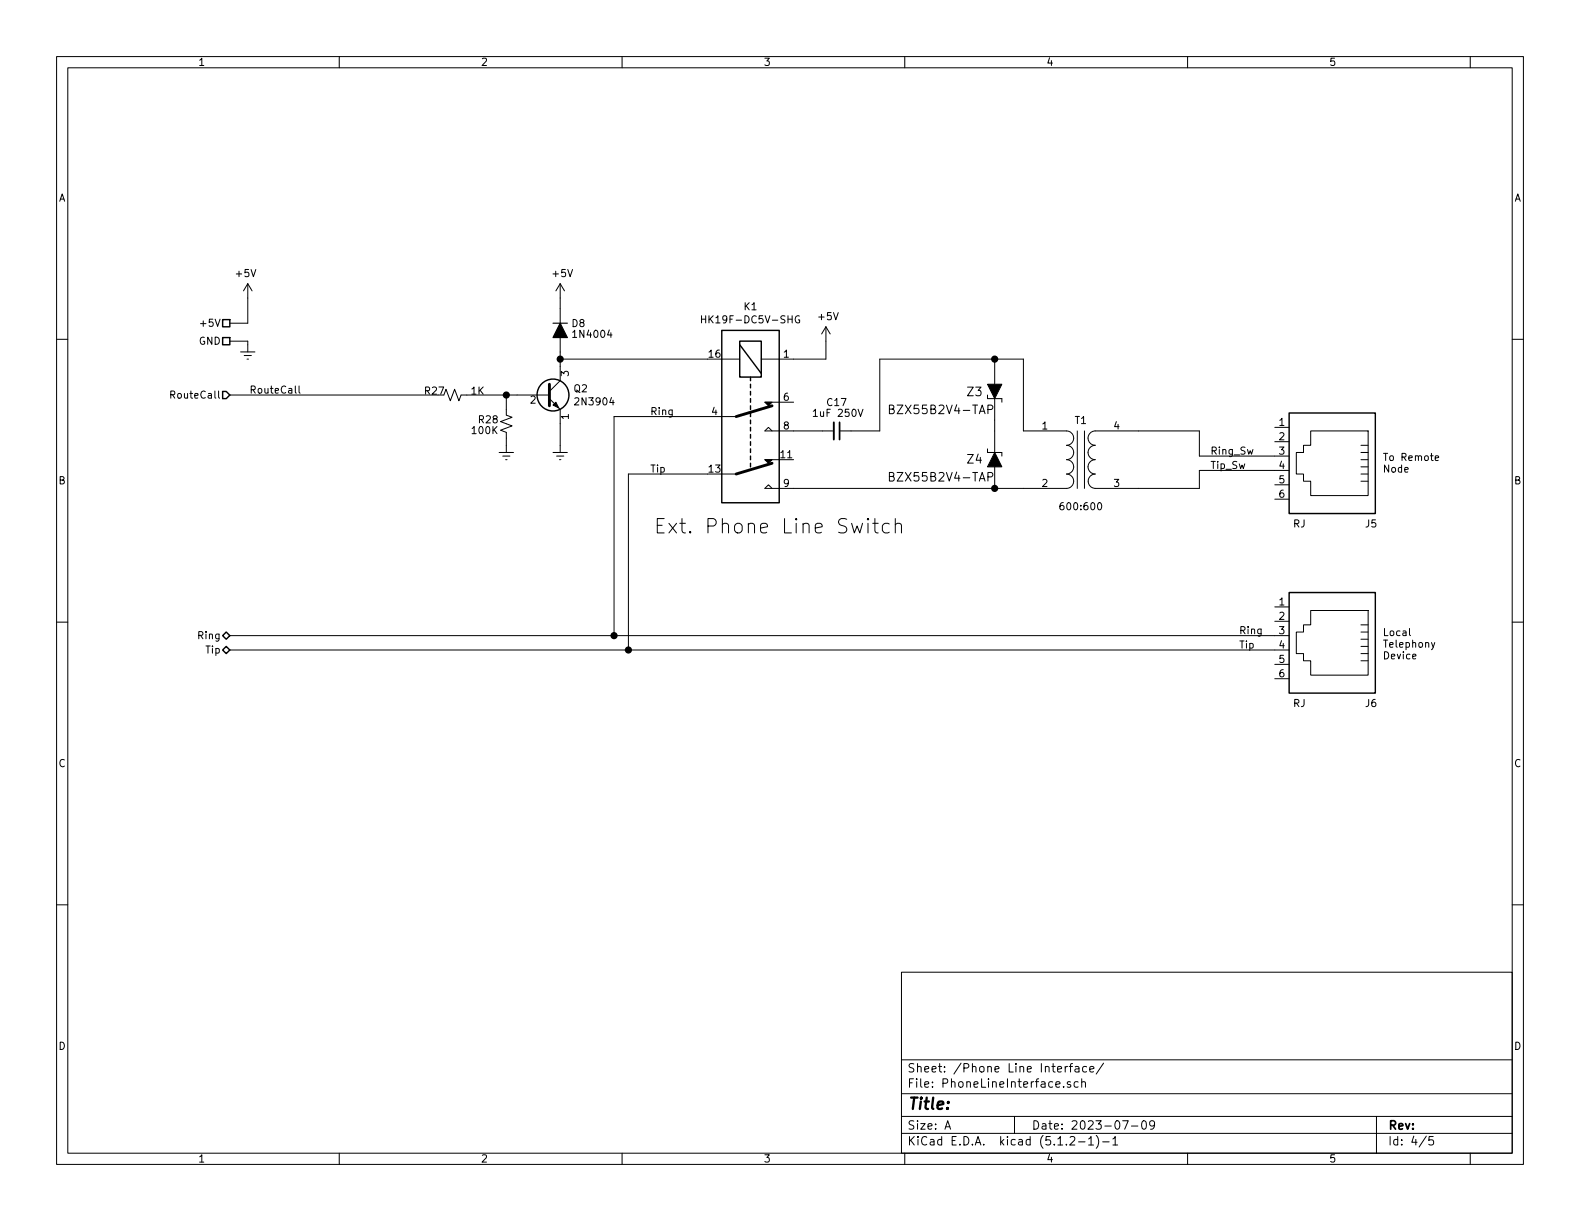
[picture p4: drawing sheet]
<svg xmlns="http://www.w3.org/2000/svg" width="279mm" height="216mm" viewBox="0 0 279 216" stroke-linecap="round" stroke-linejoin="round" font-family="sans-serif">
<g fill="none" stroke="#000" stroke-width=".18">
<path d="M10 10h259.4v195.9h-259.4zM12 12h255.4v191.9h-255.4zM60 10v2M110 10v2M160 10v2M210 10v2M260 10v2M10 60h2M43.8 50.2v7h-3.2M43.8 50.2l.8 1.2M43.8 50.2l-.7 1.2M99.1 50.2v17.1l-1.9 1.9"/>
<path d="M99.1 50.2l-.8 1.2M99.1 50.2l.7 1.2M124.1 55.8v1.3M124.1 56.4h.7M141.4 55.9a.59 .59 0 0 0-.8 .6 .59 .59 0 0 0 .8 .5v-.4h-.2M146 57.8v5.7h-11.4M146 57.8l-.7 1.3M146 57.8l.8 1.3M267.4 60h2M30.2 69.8l.6-.1 .1-.4-.2-.2h-.5v1.3M40.6 69.9h36.9M40.6 60.3h3.2v1.9"/>
<path d="M42.5 62.2h2.6M43.2 62.9h1.2M43.7 63.5h.2M44.4 68.9h.6l.1-.5-.2-.2h-.5v1.3M78.5 69.9l.4-1.1 .7 2.1 .8-2.1 .8 2.1 .3-1h15.7M89.5 69.9v3.5l1.1 .4-2.1 .7 2.1 .8-2.1 .8 1 .4v3.5M97.2 70.5l1.9 1.9v7.6M99.1 63.5h26M127.6 63.5h3.2M130.2 73.7h-21.6v38.7M135.3 71.1h5M136.5 76.2l-.6-.6-.6 .6h12.1"/>
<path d="M143.8 72.7l.4-.3v1.2M143.8 73.6h.8M148.5 76.2h7.1v-12.7h25.4v12.7h7.6a1.27 1.27 0 0 1 1.3 1.3 1.27 1.27 0 0 1-1.3 1.2 1.27 1.27 0 0 1 1.3 1.3 1.27 1.27 0 0 1-1.3 1.3 1.27 1.27 0 0 1 1.3 1.3 1.27 1.27 0 0 1-1.3 1.2 1.27 1.27 0 0 1 1.3 1.3 1.27 1.27 0 0 1-1.3 1.3h-53.3l.6-.7 .6 .7M151.7 72.4l.5 1.2 .4-1.2M157.3 72.3l.7-.1 .1-.3-.2-.2-.6-.1v1.6h.6l.2-.4a.41 .41 0 0 0-.3-.5M174.6 79.4v.6h2.6v.6M174.6 69.9v.6h2.6v.6M174.7 72.4l.7-.1 .2-.2-.1-.3-.2-.2h-.6v1.6M175.9 63.5v4.4M175.9 70.5v9.5M190.5 76.2v10.2M191.8 76.2v10.2"/>
<path d="M225.4 75.6h2.6M225.4 78.1h2.6M231.8 76.2h10.1v11.4h-10.1v-2.5h-1.3v-1.3h-1.3v-3.8h1.3v-1.3h1.3zM240.7 78.7h1.2M88.3 80h2.5M88.9 80.6h1.3M89.4 81.3h.3M97.8 80h2.5M98.4 80.6h1.3M98.9 81.3h.3M125.1 83.8h-14v31.1M127.6 83.8h2.6"/>
<path d="M135.3 81.3h2.5M153.5 91.7l-.1 .1 .1 .1 .1-.1-.1-.1v.2M153.5 92.5v1.7M154.3 92.5h1M154.7 91.7v2.2l.1 .2 .5 .1M157.3 92.7l-.8-.2-.5 .5v.8l.3 .3 .2 .1 .8-.1M157.3 84.3l.7-.2 .1-.3-.2-.2-.6-.1v1.6h.6l.2-.3a.41 .41 0 0 0-.3-.5M158.3 92.8a.63 .63 0 0 1 1.1 .1v1.3M158.3 91.7v2.5M174.7 84.3h.7l.2-.3-.1-.3-.2-.2h-.6v1.6M175.9 82.6v3.8M225.4 85.7h2.6"/>
<path d="M225.4 88.3h2.6M228 80.6h-15.9v-4.4h-18.4a1.27 1.27 0 0 0-1.3 1.3 1.27 1.27 0 0 0 1.3 1.2 1.27 1.27 0 0 0-1.3 1.3 1.27 1.27 0 0 0 1.3 1.3 1.27 1.27 0 0 0-1.3 1.3 1.27 1.27 0 0 0 1.3 1.2 1.27 1.27 0 0 0-1.3 1.3 1.27 1.27 0 0 0 1.3 1.3h18.4v-3.2h15.9M240.7 80h1.2M240.7 81.3h1.2M240.7 82.6h1.2M240.7 83.8h1.2M240.7 85.1h1.2M253.8 81l.6-.1-.1-.3h-.3l-.2 .2v.6h.5M10 110h2M40.6 112.4h187.4M40.6 114.9h187.4M225.4 107.3h2.6"/>
<path d="M225.4 109.9h2.6M225.4 117.5h2.6M231.8 108h10.1v11.4h-10.1v-2.6h-1.3v-1.2h-1.3v-3.8h1.3v-1.3h1.3zM240.7 110.5h1.2M240.7 111.8h1.2M240.7 113h1.2M240.7 114.3h1.2M240.7 115.6h1.2M240.7 116.8h1.2M249.3 111.1v1.1l.1 .2M253.1 113.6l.3 .9M253.7 113.6l-.4 1.2-.2 .1"/>
<path d="M267.4 110h2M225.4 120h2.6M10 160h2M267.4 160h2M159.4 171.9h108v32h-108zM159.4 197.4h108M159.4 193.4h108M159.4 187.4h108M167.1 199.7l.5-1.5 .5 1.5M167.2 199.2h.8M179.4 197.4v3M186.7 191.8l.8-.2-.1-.3h-.5l-.2 .2 .1 .7h.6"/>
<path d="M188.1 192.1v.2M188.4 188.6v1M188.8 188.6l-.4 .2M189.1 188.6h.6M189.3 191.3a.37 .37 0 0 0-.6 .2l.1 .2 .5 .1 .1 .2-.2 .3-.5-.1M189.7 188.1h-.3l-.1 .2v1.3M190.1 188.6h.6l.1 1M190.7 191.3h-.5l-.3 .2 .2 .7h.6M190.8 188.9l-.5 .1-.2 .2 .2 .4 .5-.1M191.3 191.4l.1-.1a.37 .37 0 0 1 .5 .2v.8M191.3 190.8v1.5M192.2 188.6h-.5l-.3 .2 .2 .7h.6"/>
<path d="M192.7 189.1l.7-.2v-.3h-.5l-.2 .2 .1 .7h.6M195.1 188l-1.2 1.9M198.5 198.2h1l-.6 1.5M200.1 199.1h1.1M202 198.3l.4-.1a.94 .94 0 0 1 0 1.5 .82 .82 0 0 1-.4-1.4zM204.2 198.8l-.3 .3h-.3l-.3-.3v-.3l.2-.3h.4l.2 .1a1.13 1.13 0 0 1-.2 1.3l-.4 .1M243.4 197.4v6.5M60 203.9v2M110 203.9v2M159.4 200.4h108M160 203.9v2M189.2 201.1l.2-.1h.4l.2 .1 .1 .3-.1 .2-.8 .9h.9"/>
<path d="M190.7 201.9h1.2M192.5 201.4l.4-.4v1.5M192.5 202.5h.9M193.9 200.8a1.71 1.71 0 0 1 0 2.2M195 201.9h1.1M196.8 201.4l.4-.4v1.5M196.8 202.5h.8M210 203.9v2M252.2 200.9l-1.2 1.9M253.4 201h-.7v.7l.2-.2 .5 .1 .1 .2-.1 .5-.2 .2-.5-.2M260 203.9v2"/>
</g>
<g fill="#000" stroke="#000" stroke-width=".25">
<circle cx="89.5" cy="69.9" r=".51"/>
<circle cx="99.1" cy="63.5" r=".51"/>
<circle cx="175.9" cy="63.5" r=".51"/>
<circle cx="175.9" cy="86.4" r=".51"/>
<circle cx="108.6" cy="112.4" r=".51"/>
<circle cx="111.1" cy="114.9" r=".51"/>
</g>
<path d="M97.8 57.2h2.5" fill="none" stroke="#000" stroke-width=".2"/>
<path d="M99.1 57.2l1.2 2.5h-2.5z" fill="#000" stroke="#000" stroke-width=".2"/>
<g fill="none" stroke="#000" stroke-width=".25">
<path d="M39.4 56.5h1.2v1.3h-1.2zM39.4 59.7h1.2v1.3h-1.2zM127.6 58.4h10.2v30.5h-10.2zM39.4 69.2h.6l.6 .7-.6 .6h-.6zM130.8 60.3h3.8v6.4h-3.8zM130.8 61l3.8 5M132.7 66.7v.6M132.7 67.9v.7M132.7 69.2v.7M132.7 70.5v.6M132.7 71.8v.6M132.7 73v.7"/>
<path d="M132.7 74.3v.6M132.7 75.6v.6M132.7 76.8v.7M132.7 78.1v.6M132.7 79.4v.6M228 73h15.2v17.8h-15.2zM132.7 80.6v.7M132.7 81.9v.7M39.4 112.4l.6-.6 .6 .6-.6 .6zM39.4 114.9l.6-.6 .6 .6-.6 .7zM228 104.8h15.2v17.8h-15.2z"/>
<circle cx="97.8" cy="69.8" r="2.82"/>
</g>
<path d="M97.2 67.9v3.9M136.5 71.8l-6.3 1.9M136.5 81.9l-6.3 1.9" fill="none" stroke="#000" stroke-width=".51"/>
<path d="M97.8 71.6l.5-.5 .5 1zM135.3 71.1h1.2l-.6 .7zM174.6 67.9h2.6l-1.3 2.6zM135.3 81.3h1.2l-.6 .6zM175.9 80l1.3 2.6h-2.6z" fill="#000" stroke="#000" stroke-width=".18"/>
<path d="M147.4 74.7v3" fill="none" stroke="#000" stroke-width=".33"/>
<path d="M148.5 74.7v3" fill="none" stroke="#000" stroke-width=".3"/>
<text font-size="3.5" x="115.6" y="94.4">Ext. Phone Line Switch</text>
<text font-size="2.8" x="160.4" y="196.2">Title:</text>
<g font-size="2.1">
<text x="171.1" y="70.1">Z3</text>
<text x="158" y="73.2">BZX55B2V4-TAP</text>
<text x="171.1" y="82">Z4</text>
<text x="158" y="85.1">BZX55B2V4-TAP</text>
<text x="160.4" y="189.6">Sheet: /Phone Line Interface/</text>
<text x="160.4" y="192.3">File: PhoneLineInterface.sch</text>
<text x="160.4" y="202.5">KiCad E.D.A. kicad (5.1.2-1)-1</text>
<text x="160.4" y="199.7">Size: A</text>
<text x="182.4" y="199.7">Date: 2023-07-09</text>
<text x="245.4" y="199.7">Rev:</text>
<text x="245.4" y="202.5">Id: 4/5</text>
</g>
<g font-size="1.8">
<text x="35" y="11.6">1</text>
<text x="85" y="11.6">2</text>
<text x="135" y="11.6">3</text>
<text x="185" y="11.6">4</text>
<text x="235" y="11.6">5</text>
<text x="10.4" y="35.6">A</text>
<text x="267.8" y="35.6">A</text>
<text x="41.8" y="49">+5V</text>
<text x="97.8" y="49">+5V</text>
<text x="35.9" y="57.8">+5V</text>
<text x="101.2" y="57.8">D8</text>
<text x="101.6" y="59.7">1N4004</text>
<text x="125" y="57.2">HK19F-DC5V-SHG</text>
<text x="131.6" y="54.9">K1</text>
<text x="144.8" y="56.6">+5V</text>
<text x="35.2" y="61">GND</text>
<text x="125.4" y="63.2">16</text>
<text x="138.6" y="63.2">1</text>
<text x="30.9" y="70.5">RouteCall</text>
<text x="45.1" y="69.6">RouteCall</text>
<text x="75.2" y="69.8">R27</text>
<text x="83.3" y="69.8">1K</text>
<text x="93.8" y="71.4">2</text>
<text x="100.6" y="66.5" transform="rotate(-90 100.6 66.5)">3</text>
<text x="101.5" y="69.4">Q2</text>
<text x="102" y="71.7">2N3904</text>
<text x="138.6" y="70.9">6</text>
<text x="146.3" y="71.8">C17</text>
<text x="83.6" y="76.8">100K</text>
<text x="84.7" y="74.9">R28</text>
<text x="100.6" y="74.1" transform="rotate(-90 100.6 74.1)">1</text>
<text x="114.9" y="73.4">Ring</text>
<text x="125.9" y="73.4">4</text>
<text x="138.6" y="75.9">8</text>
<text x="144.3" y="73.7">1uF 250V</text>
<text x="184.3" y="75.9">1</text>
<text x="190.1" y="75">T1</text>
<text x="197" y="75.9">4</text>
<text x="226.2" y="75.3">1</text>
<text x="226.2" y="77.9">2</text>
<text x="114.9" y="83.6">Tip</text>
<text x="125.4" y="83.6">13</text>
<text x="138.1" y="81">11</text>
<text x="214" y="82.9">Tip_Sw</text>
<text x="214" y="80.4">Ring_Sw</text>
<text x="226.2" y="80.4">3</text>
<text x="226.2" y="82.9">4</text>
<text x="244.5" y="81.5">To Remote</text>
<text x="244.5" y="83.6">Node</text>
<text x="10.4" y="85.6">B</text>
<text x="138.6" y="86.1">9</text>
<text x="184.3" y="86.1">2</text>
<text x="197" y="86.1">3</text>
<text x="226.2" y="85.5">5</text>
<text x="226.2" y="88">6</text>
<text x="267.8" y="85.6">B</text>
<text x="187.9" y="90.2">600:600</text>
<text x="228.7" y="93.3">RJ</text>
<text x="241.5" y="93.3">J5</text>
<text x="226.2" y="107.1">1</text>
<text x="35.2" y="113">Ring</text>
<text x="219.1" y="112.1">Ring</text>
<text x="226.2" y="109.6">2</text>
<text x="226.2" y="112.1">3</text>
<text x="244.5" y="112.5">Local</text>
<text x="36.5" y="115.6">Tip</text>
<text x="219.1" y="114.7">Tip</text>
<text x="226.2" y="114.7">4</text>
<text x="226.2" y="117.2">5</text>
<text x="226.2" y="119.8">6</text>
<text x="244.5" y="114.5">Telephony</text>
<text x="244.5" y="116.6">Device</text>
<text x="228.7" y="125">RJ</text>
<text x="241.5" y="125">J6</text>
<text x="10.4" y="135.6">C</text>
<text x="267.8" y="135.6">C</text>
<text x="10.4" y="185.6">D</text>
<text x="267.8" y="185.6">D</text>
<text x="35" y="205.5">1</text>
<text x="85" y="205.5">2</text>
<text x="135" y="205.5">3</text>
<text x="185" y="205.5">4</text>
<text x="235" y="205.5">5</text>
</g>
</svg>
